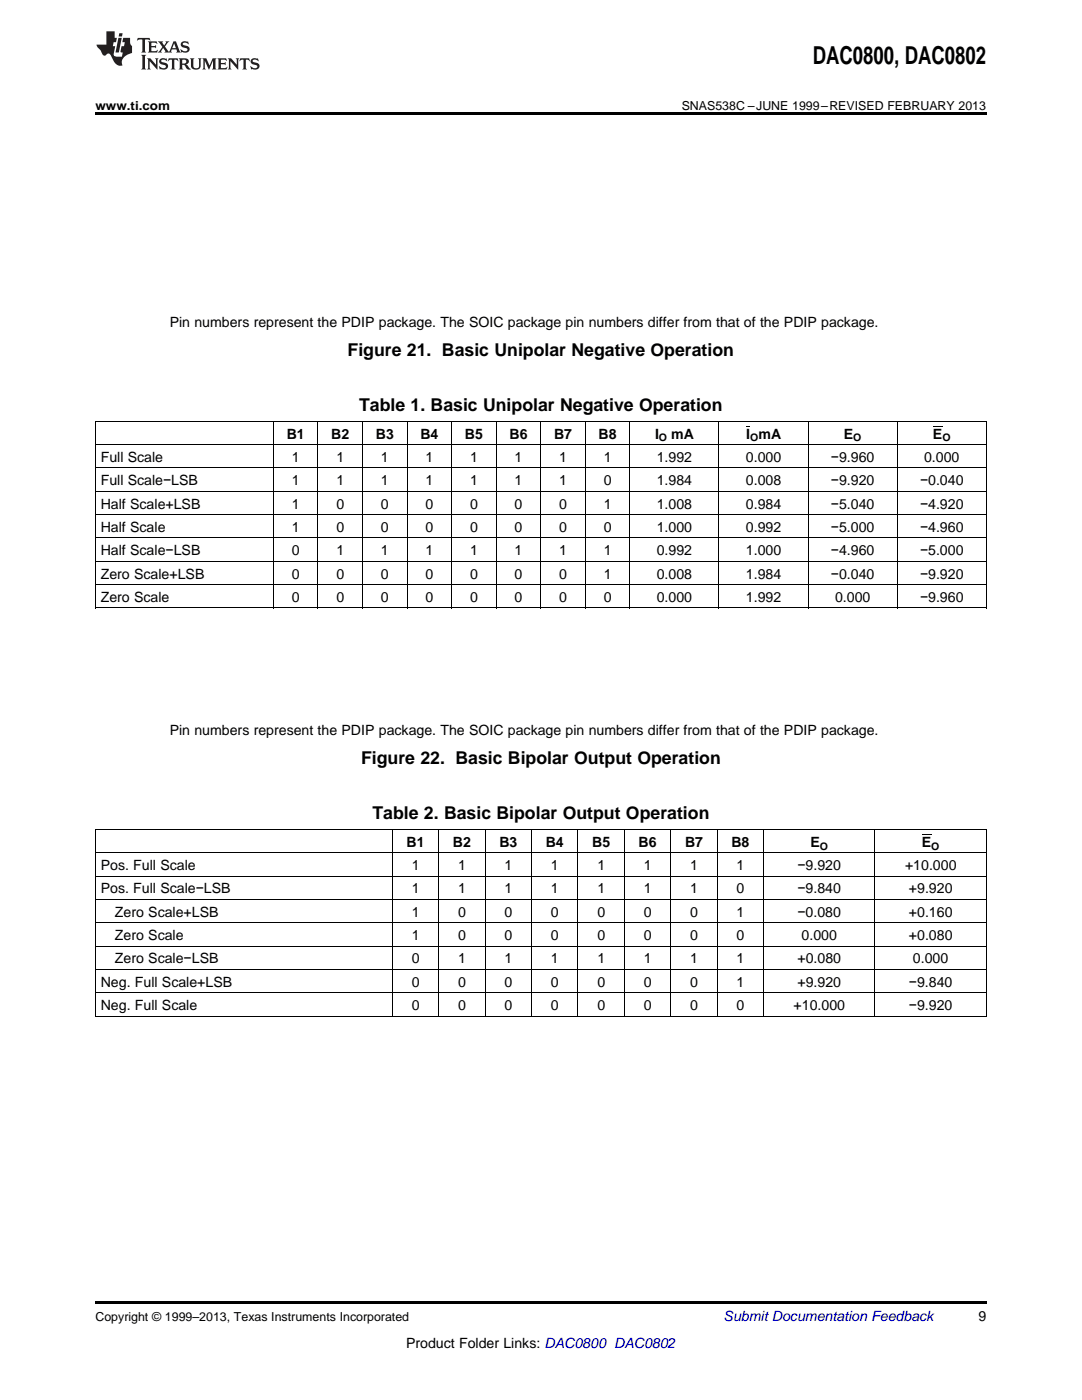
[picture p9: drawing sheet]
<svg xmlns="http://www.w3.org/2000/svg" width="216mm" height="279mm" viewBox="0 0 216 279" stroke-linecap="round" stroke-linejoin="round" font-family="sans-serif">
<g fill="#000">
<path d="M19 22.5h177.8v.5h-177.8zM19 121.4h.2zM63.4 121.4h.1zM72.3 121.4h.1zM81.2 121.4h.1zM90.1 121.4h.1zM99 121.4h.1zM107.8 121.4h.1zM116.7 121.4h.1zM125.6 121.4h.1zM143.4 121.4h.1zM161.2 121.4h.1z"/>
<path d="M179 121.4h.1zM196.7 121.4h.1zM19 202.8h.2zM87.5 202.8h.1zM96.7 202.8h.1zM106 202.8h.1zM115.3 202.8h.1zM124.5 202.8h.1zM133.8 202.8h.1zM143 202.8h.1zM152.3 202.8h.1zM174.5 202.8h.1z"/>
<path d="M196.7 202.8h.1zM19 259.7h177.8v.5h-177.8z"/>
</g>
<g fill="none" stroke="#000" stroke-width=".2">
<path d="M19 98.1h177.8M19 93.4h177.8M19 88.7h177.8M19 84.1h177.8M19.1 84.1v37.3M54.6 84.1v37.3M63.4 84.1v37.3M72.3 84.1v37.3M81.2 84.1v37.3M90.1 84.1v37.3M99 84.1v37.3M107.9 84.1v37.3"/>
<path d="M116.8 84.1v37.3M125.7 84.1v37.3M143.5 84.1v37.3M161.2 84.1v37.3M179 84.1v37.3M196.8 84.1v37.3M19 116.7h177.8M19 112h177.8M19 107.4h177.8M19 102.7h177.8M19 121.3h177.8M19 179.5h177.8"/>
<path d="M19 174.9h177.8M19 170.2h177.8M19 165.5h177.8M19.1 165.6v37.2M78.3 165.6v37.2M87.5 165.6v37.2M96.8 165.6v37.2M106 165.6v37.2M115.3 165.6v37.2M124.5 165.6v37.2M133.8 165.6v37.2M143.1 165.6v37.2"/>
<path d="M152.3 165.6v37.2M174.6 165.6v37.2M196.8 165.6v37.2M19 198.1h177.8M19 193.5h177.8M19 188.8h177.8M19 184.2h177.8M19 202.8h177.8"/>
</g>
<g fill="#231f20">
<path d="M27.5 7.6l-.1 .5 .4-.2h.6v.1v2.1l-.2 .4h1l-.3-.4v-2.1l.1-.1h.5l.5 .2-.2-.5zM29.5 8.3l.2 .3v1.5l-.2 .4h1.8l.2-.6a1.04 1.04 0 0 1-1.3 .2v-.7h.6l.3 .2v-.6l-.3 .2h-.6v-.6l.8-.1 .4 .3-.2-.5zM31.5 8.3l.9 1.1-.9 1.1h.8l-.2-.2 .5-.7 .4 .7-.2 .2h1.5l-.1-.2 .1-.4h.9l.1 .4-.2 .2h1l-.3-.3-.7-1.9h-.5l-.9 2-.8-1 .9-1h-.8l.1 .3-.3 .5-.4-.6 .2-.2zM34.7 8.6l.4 1h-.7zM36.3 8.4a.63 .63 0 0 0-.2 .7 .63 .63 0 0 0 .6 .4l.6 .2 .1 .2a.75 .75 0 0 1-.7 .4 .75 .75 0 0 1-.6-.5l.1 .7 .1-.1a1.11 1.11 0 0 0 1.5-.6 1.13 1.13 0 0 0-1.2-.8l-.1-.4a1.04 1.04 0 0 1 1.2 .2l-.2-.5-.1 .1-.5-.2zM28.2 10.9l.2 .4v2.2l-.2 .4h1l-.3-.4v-2.2l.3-.4zM29.3 11.6l.3 .4v1.5l-.3 .4h.8l-.2-.4v-1.3l1.5 1.7v-1.9l.2-.4h-.7l.2 .4v.9l-1.1-1.3zM32 11.8a.62 .62 0 0 0-.2 .7 .62 .62 0 0 0 .6 .4l.6 .1 .1 .3a.76 .76 0 0 1-.7 .3 .76 .76 0 0 1-.6-.4l.1 .7 .1-.1a1.11 1.11 0 0 0 1.5-.6 1.13 1.13 0 0 0-1.2-.8l-.1-.4a1.04 1.04 0 0 1 1.2 .2l-.2-.6-.1 .1-.5-.1zM33.7 11.6l-.2 .6a.61 .61 0 0 1 .8-.3v1.6l-.2 .4h.9l-.2-.4v-1.6a.63 .63 0 0 1 .8 .3l-.2-.6zM35.6 11.6l.3 .4v1.5l-.3 .4h1l-.2-.2v-.8l.5 .2a.76 .76 0 0 0 1.2 .7l-1-1a.58 .58 0 0 0 .6-.5 .58 .58 0 0 0-.5-.6zM36.4 11.9h.1a.45 .45 0 0 1 .5 .1 .45 .45 0 0 1 .1 .5l-.7 .2zM37.9 11.6l.2 .2a2.17 2.17 0 0 0 .3 1.9 .99 .99 0 0 0 1.6-.6v-1.1l.2-.4h-.7l.2 .2a1.92 1.92 0 0 1-.2 1.8 .6 .6 0 0 1-.9-.5v-1.1l.2-.4zM40.4 11.6l.2 .4v1.5l-.2 .4h.7l-.2-.4v-1.4l.8 1.8 .8-1.8v1.4l-.2 .4h.9l-.2-.4v-1.5l.2-.4h-.8l-.6 1.5-.6-1.5zM43.4 11.6l.2 .4v1.5l-.2 .4h1.8l.2-.6a1.04 1.04 0 0 1-1.3 .1v-.6h.5l.4 .2v-.6l-.4 .2h-.5v-.7h.8l.3 .3-.1-.6zM45.5 11.6l.2 .4v1.5l-.2 .4h.7l-.2-.4v-1.3l1.5 1.7v-1.9l.2-.4h-.7l.2 .4v.9l-1.1-1.3zM47.9 11.6l-.1 .6a.61 .61 0 0 1 .8-.3v1.6l-.3 .4h1l-.3-.4 .1-1.6a.63 .63 0 0 1 .7 .3l-.1-.6zM50.2 11.8a.62 .62 0 0 0-.2 .7 .62 .62 0 0 0 .6 .4l.6 .1 .2 .3a.76 .76 0 0 1-.8 .3 .76 .76 0 0 1-.6-.4l.1 .7 .2-.1a1.11 1.11 0 0 0 1.5-.6 1.13 1.13 0 0 0-1.3-.8l-.1-.4a1.04 1.04 0 0 1 1.2 .2l-.1-.6-.2 .1-.5-.1z"/>
<path d="M21.2 6.3v2.6h-1.9l.1 .4 .7 .9a.91 .91 0 0 0 1 .8 .56 .56 0 0 1 .5-.3 .56 .56 0 0 1 .5 .3l.4 .8a1.53 1.53 0 0 0 1.9 1.2 1.54 1.54 0 0 1 1-2.1l.9-.3v-1.4a1.52 1.52 0 0 1-.3-1.6h-1.4l-.2 .8h.5l-.2 .8h-.4l-.2 1v.2l.4 .1-.2 .8a1.93 1.93 0 0 1-1.6-.3l.3-1.8h-.5l.2-.8h.4l.2-.8h-.4v-1.3zM23.6 7.6l-.6 2.9h.7l.6-2.9zM23.8 6.6l-.1 .7h.6l.2-.7z"/>
</g>
<path d="M148.9 84.9h.8v.2h-.8zM186.2 84.9h1.8v.2h-1.8zM183.9 166.4h1.9v.2h-1.9z" fill="#000"/>
<text font-size="4.9" x="162.2" y="12.8">DAC0800, DAC0802</text>
<g font-size="3.5">
<text x="69.4" y="71.1">Figure 21. Basic Unipolar Negative Operation</text>
<text x="71.6" y="82">Table 1. Basic Unipolar Negative Operation</text>
<text x="72" y="152.5">Figure 22. Basic Bipolar Output Operation</text>
<text x="74.3" y="163.5">Table 2. Basic Bipolar Output Operation</text>
</g>
<g font-size="2.8">
<text x="33.9" y="65.3">Pin numbers represent the PDIP package. The SOIC package pin numbers differ from that of the PDIP package.</text>
<text x="57.2" y="87.5">B1</text>
<text x="66.1" y="87.5">B2</text>
<text x="75" y="87.5">B3</text>
<text x="83.9" y="87.5">B4</text>
<text x="92.8" y="87.5">B5</text>
<text x="101.7" y="87.5">B6</text>
<text x="110.6" y="87.5">B7</text>
<text x="119.5" y="87.5">B8</text>
<text x="130.7" y="87.5">I</text>
<text x="133.9" y="87.5">mA</text>
<text x="148.9" y="87.5">I mA</text>
<text x="168.4" y="87.5">E</text>
<text x="186.2" y="87.5">E</text>
<text x="20.1" y="92.2">Full Scale</text>
<text x="58.2" y="92.2">1</text>
<text x="67.1" y="92.2">1</text>
<text x="76" y="92.2">1</text>
<text x="84.9" y="92.2">1</text>
<text x="93.8" y="92.2">1</text>
<text x="102.7" y="92.2">1</text>
<text x="111.6" y="92.2">1</text>
<text x="120.5" y="92.2">1</text>
<text x="131.1" y="92.2">1.992</text>
<text x="148.8" y="92.2">0.000</text>
<text x="165.8" y="92.2">−9.960</text>
<text x="184.4" y="92.2">0.000</text>
<text x="20.1" y="96.8">Full Scale−LSB</text>
<text x="20.1" y="101.5">Half Scale+LSB</text>
<text x="58.2" y="96.8">1</text>
<text x="58.2" y="101.5">1</text>
<text x="67.1" y="96.8">1</text>
<text x="67.1" y="101.5">0</text>
<text x="76" y="96.8">1</text>
<text x="76" y="101.5">0</text>
<text x="84.9" y="96.8">1</text>
<text x="84.9" y="101.5">0</text>
<text x="93.8" y="96.8">1</text>
<text x="93.8" y="101.5">0</text>
<text x="102.7" y="96.8">1</text>
<text x="102.7" y="101.5">0</text>
<text x="111.6" y="96.8">1</text>
<text x="111.6" y="101.5">0</text>
<text x="120.5" y="96.8">0</text>
<text x="120.5" y="101.5">1</text>
<text x="131.1" y="96.8">1.984</text>
<text x="131.1" y="101.5">1.008</text>
<text x="148.8" y="96.8">0.008</text>
<text x="148.8" y="101.5">0.984</text>
<text x="165.8" y="96.8">−9.920</text>
<text x="165.8" y="101.5">−5.040</text>
<text x="183.6" y="96.8">−0.040</text>
<text x="183.6" y="101.5">−4.920</text>
<text x="20.1" y="106.2">Half Scale</text>
<text x="58.2" y="106.2">1</text>
<text x="67.1" y="106.2">0</text>
<text x="76" y="106.2">0</text>
<text x="84.9" y="106.2">0</text>
<text x="93.8" y="106.2">0</text>
<text x="102.7" y="106.2">0</text>
<text x="111.6" y="106.2">0</text>
<text x="120.5" y="106.2">0</text>
<text x="131.1" y="106.2">1.000</text>
<text x="148.8" y="106.2">0.992</text>
<text x="165.8" y="106.2">−5.000</text>
<text x="183.6" y="106.2">−4.960</text>
<text x="20.1" y="110.8">Half Scale−LSB</text>
<text x="58.2" y="110.8">0</text>
<text x="67.1" y="110.8">1</text>
<text x="76" y="110.8">1</text>
<text x="84.9" y="110.8">1</text>
<text x="93.8" y="110.8">1</text>
<text x="102.7" y="110.8">1</text>
<text x="111.6" y="110.8">1</text>
<text x="120.5" y="110.8">1</text>
<text x="131.1" y="110.8">0.992</text>
<text x="148.8" y="110.8">1.000</text>
<text x="165.8" y="110.8">−4.960</text>
<text x="183.6" y="110.8">−5.000</text>
<text x="20.1" y="115.5">Zero Scale+LSB</text>
<text x="58.2" y="115.5">0</text>
<text x="67.1" y="115.5">0</text>
<text x="76" y="115.5">0</text>
<text x="84.9" y="115.5">0</text>
<text x="93.8" y="115.5">0</text>
<text x="102.7" y="115.5">0</text>
<text x="111.6" y="115.5">0</text>
<text x="120.5" y="115.5">1</text>
<text x="131.1" y="115.5">0.008</text>
<text x="148.8" y="115.5">1.984</text>
<text x="165.8" y="115.5">−0.040</text>
<text x="183.6" y="115.5">−9.920</text>
<text x="20.1" y="120.1">Zero Scale</text>
<text x="58.2" y="120.1">0</text>
<text x="67.1" y="120.1">0</text>
<text x="76" y="120.1">0</text>
<text x="84.9" y="120.1">0</text>
<text x="93.8" y="120.1">0</text>
<text x="102.7" y="120.1">0</text>
<text x="111.6" y="120.1">0</text>
<text x="120.5" y="120.1">0</text>
<text x="131.1" y="120.1">0.000</text>
<text x="148.8" y="120.1">1.992</text>
<text x="166.6" y="120.1">0.000</text>
<text x="183.6" y="120.1">−9.960</text>
<text x="33.9" y="146.7">Pin numbers represent the PDIP package. The SOIC package pin numbers differ from that of the PDIP package.</text>
<text x="20.1" y="173.6">Pos. Full Scale</text>
<text x="81.1" y="169">B1</text>
<text x="82.2" y="173.6">1</text>
<text x="90.4" y="169">B2</text>
<text x="91.4" y="173.6">1</text>
<text x="99.7" y="169">B3</text>
<text x="100.7" y="173.6">1</text>
<text x="108.9" y="169">B4</text>
<text x="109.9" y="173.6">1</text>
<text x="118.2" y="169">B5</text>
<text x="119.2" y="173.6">1</text>
<text x="127.4" y="169">B6</text>
<text x="128.4" y="173.6">1</text>
<text x="136.7" y="169">B7</text>
<text x="137.7" y="173.6">1</text>
<text x="145.9" y="169">B8</text>
<text x="147" y="173.6">1</text>
<text x="159.1" y="173.6">−9.920</text>
<text x="161.7" y="169">E</text>
<text x="180.6" y="173.6">+10.000</text>
<text x="183.9" y="169">E</text>
<text x="20.1" y="178.3">Pos. Full Scale−LSB</text>
<text x="82.2" y="178.3">1</text>
<text x="91.4" y="178.3">1</text>
<text x="100.7" y="178.3">1</text>
<text x="109.9" y="178.3">1</text>
<text x="119.2" y="178.3">1</text>
<text x="128.4" y="178.3">1</text>
<text x="137.7" y="178.3">1</text>
<text x="147" y="178.3">0</text>
<text x="159.1" y="178.3">−9.840</text>
<text x="181.4" y="178.3">+9.920</text>
<text x="22.9" y="183">Zero Scale+LSB</text>
<text x="82.2" y="183">1</text>
<text x="91.4" y="183">0</text>
<text x="100.7" y="183">0</text>
<text x="109.9" y="183">0</text>
<text x="119.2" y="183">0</text>
<text x="128.4" y="183">0</text>
<text x="137.7" y="183">0</text>
<text x="147" y="183">1</text>
<text x="159.1" y="183">−0.080</text>
<text x="181.4" y="183">+0.160</text>
<text x="22.9" y="187.6">Zero Scale</text>
<text x="82.2" y="187.6">1</text>
<text x="91.4" y="187.6">0</text>
<text x="100.7" y="187.6">0</text>
<text x="109.9" y="187.6">0</text>
<text x="119.2" y="187.6">0</text>
<text x="128.4" y="187.6">0</text>
<text x="137.7" y="187.6">0</text>
<text x="147" y="187.6">0</text>
<text x="159.9" y="187.6">0.000</text>
<text x="181.4" y="187.6">+0.080</text>
<text x="20.1" y="196.9">Neg. Full Scale+LSB</text>
<text x="22.9" y="192.3">Zero Scale−LSB</text>
<text x="82.2" y="192.3">0</text>
<text x="82.2" y="196.9">0</text>
<text x="91.4" y="192.3">1</text>
<text x="91.4" y="196.9">0</text>
<text x="100.7" y="192.3">1</text>
<text x="100.7" y="196.9">0</text>
<text x="109.9" y="192.3">1</text>
<text x="109.9" y="196.9">0</text>
<text x="119.2" y="192.3">1</text>
<text x="119.2" y="196.9">0</text>
<text x="128.4" y="192.3">1</text>
<text x="128.4" y="196.9">0</text>
<text x="137.7" y="192.3">1</text>
<text x="137.7" y="196.9">0</text>
<text x="147" y="192.3">1</text>
<text x="147" y="196.9">1</text>
<text x="159.1" y="192.3">+0.080</text>
<text x="159.1" y="196.9">+9.920</text>
<text x="181.4" y="196.9">−9.840</text>
<text x="182.2" y="192.3">0.000</text>
<text x="20.1" y="201.6">Neg. Full Scale</text>
<text x="82.2" y="201.6">0</text>
<text x="91.4" y="201.6">0</text>
<text x="100.7" y="201.6">0</text>
<text x="109.9" y="201.6">0</text>
<text x="119.2" y="201.6">0</text>
<text x="128.4" y="201.6">0</text>
<text x="137.7" y="201.6">0</text>
<text x="147" y="201.6">0</text>
<text x="158.4" y="201.6">+10.000</text>
<text x="181.4" y="201.6">−9.920</text>
<text x="195.3" y="263.6">9</text>
<text x="81" y="269">Product Folder Links: DAC0800 DAC0802</text>
</g>
<text font-size="2.8" fill="#0000c8" x="144.4" y="263.6">Submit Documentation Feedback</text>
<g font-size="2.5">
<text x="19" y="21.9">www.ti.com</text>
<text x="136" y="21.9">SNAS538C –JUNE 1999–REVISED FEBRUARY 2013</text>
<text x="19" y="263.6">Copyright © 1999–2013, Texas Instruments Incorporated</text>
</g>
<g font-size="2.1">
<text x="131.5" y="88.1">O</text>
<text x="149.7" y="88.1">O</text>
<text x="170.3" y="88.1">O</text>
<text x="188" y="88.1">O</text>
<text x="163.6" y="169.5">O</text>
<text x="185.8" y="169.5">O</text>
</g>
</svg>
